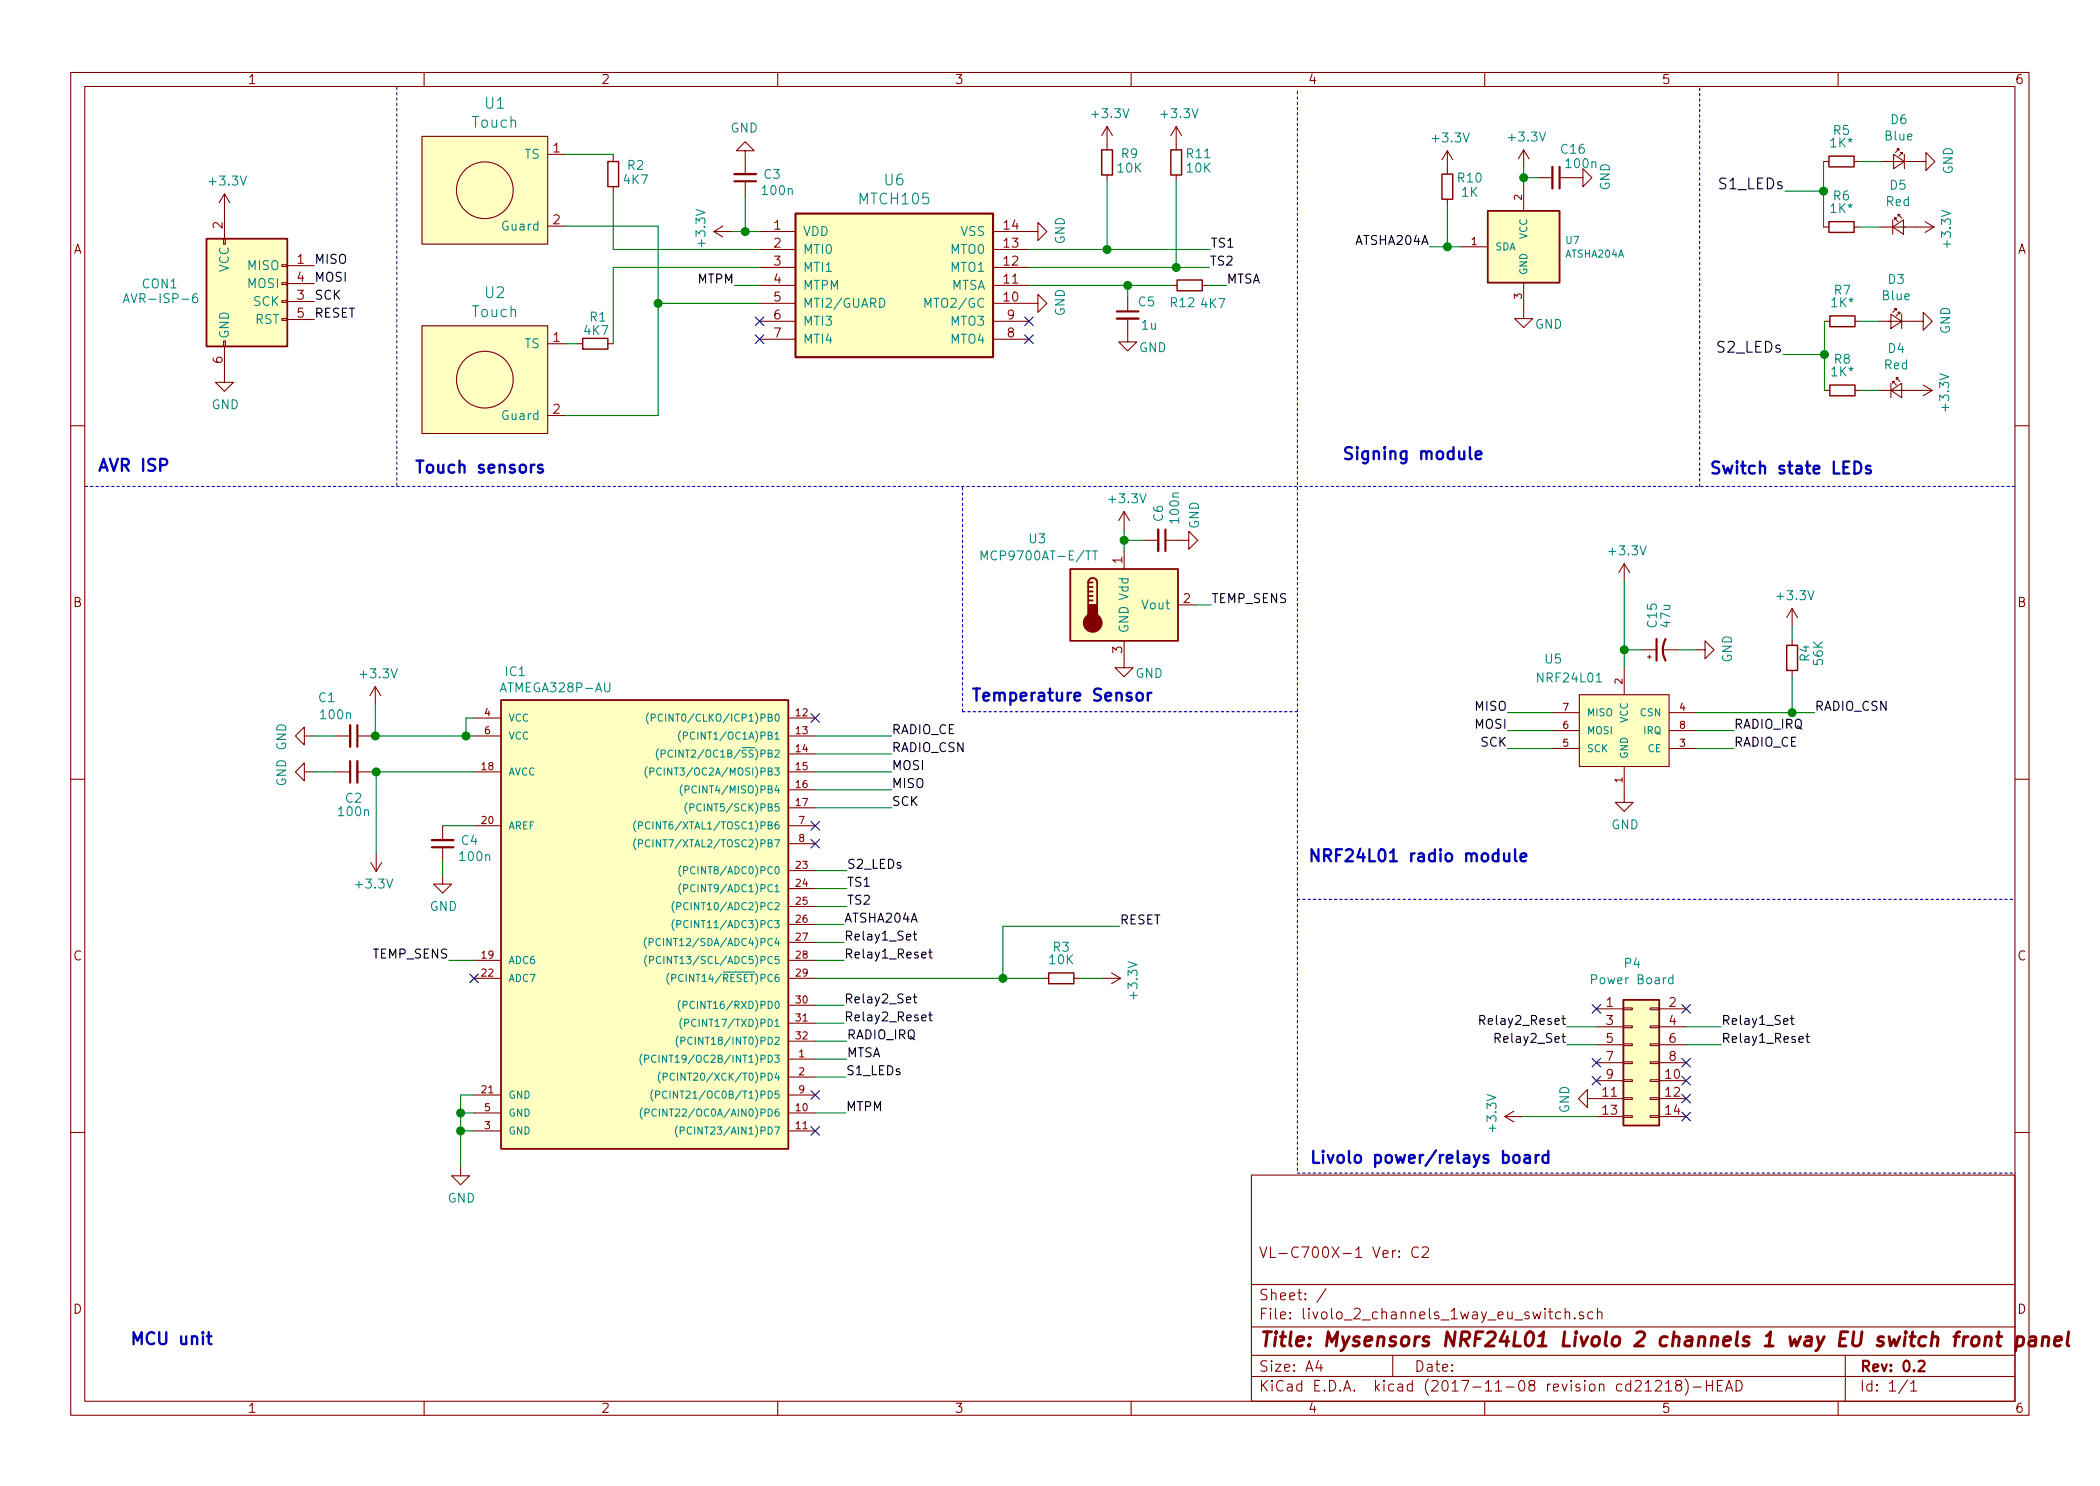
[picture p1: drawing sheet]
EESchema Schematic File Version 4
EELAYER 26 0
EELAYER END
$Descr A4 11693 8268
encoding utf-8
Sheet 1 1
Title "Mysensors NRF24L01 Livolo 2 channels 1 way EU switch front panel"
Date ""
Rev "0.2"
Comp ""
Comment1 "VL-C700X-1 Ver: C2"
Comment2 ""
Comment3 ""
Comment4 ""
$EndDescr
$Comp
L livolo_2_channels_1way_eu_switch-archive:ATMEGA328P-AU IC1
U 1 1
P 3540 5090
F 0 "IC1" H 2870 6450 50  0000 C CNN
F 1 "ATMEGA328P-AU" H 3095 6360 50  0000 C CNN
F 2 "Housings_QFP:TQFP-32_7x7mm_Pitch0.8mm" H 3590 6365 50  0001 C CIN
F 3 "" H 3540 5090 50  0000 C CNN
	1    3540 5090
	1    0    0    -1  
$EndComp
$Comp
L livolo_2_channels_1way_eu_switch-archive:C_Small C4
U 1 1
P 2465 4690
F 0 "C4" H 2315 4675 50  0000 C CNN
F 1 "100n" H 2285 4765 50  0000 C CNN
F 2 "Capacitors_SMD:C_0402" H 2557 4599 50  0001 L CNN
F 3 "http://www.farnell.com/datasheets/1870456.pdf" H 2465 4690 50  0001 C CNN
F 4 "MC0402X104K250CT" H 2465 4690 60  0001 C CNN "Part No"
F 5 "X5R/25V" H 2465 4690 60  0001 C CNN "Rating"
F 6 "Multicomp" H 2465 4690 60  0001 C CNN "Vendor"
	1    2465 4690
	-1   0    0    1   
$EndComp
$Comp
L livolo_2_channels_1way_eu_switch-archive:GND #PWR01
U 1 1
P 2465 4865
F 0 "#PWR01" H 2465 4615 50  0001 C CNN
F 1 "GND" H 2470 4692 50  0000 C CNN
F 2 "" H 2465 4865 50  0000 C CNN
F 3 "" H 2465 4865 50  0000 C CNN
	1    2465 4865
	1    0    0    -1  
$EndComp
$Comp
L livolo_2_channels_1way_eu_switch-archive:C_Small C2
U 1 1
P 1970 4290
F 0 "C2" V 1820 4290 50  0000 C CNN
F 1 "100n" V 1745 4290 50  0000 C CNN
F 2 "Capacitors_SMD:C_0402" H 2062 4199 50  0001 L CNN
F 3 "http://www.farnell.com/datasheets/1870456.pdf" H 1970 4290 50  0001 C CNN
F 4 "MC0402X104K250CT" V 1970 4290 60  0001 C CNN "Part No"
F 5 "X5R/25V" V 1970 4290 60  0001 C CNN "Rating"
F 6 "Multicomp" V 1970 4290 60  0001 C CNN "Vendor"
	1    1970 4290
	0    -1   -1   0   
$EndComp
$Comp
L livolo_2_channels_1way_eu_switch-archive:C_Small C1
U 1 1
P 1970 4090
F 0 "C1" V 1755 3940 50  0000 C CNN
F 1 "100n" V 1850 3990 50  0000 C CNN
F 2 "Capacitors_SMD:C_0402" H 2062 3999 50  0001 L CNN
F 3 "http://www.farnell.com/datasheets/1870456.pdf" H 1970 4090 50  0001 C CNN
F 4 "MC0402X104K250CT" V 1970 4090 60  0001 C CNN "Part No"
F 5 "X5R/25V" V 1970 4090 60  0001 C CNN "Rating"
F 6 "Multicomp" V 1970 4090 60  0001 C CNN "Vendor"
	1    1970 4090
	0    1    1    0   
$EndComp
$Comp
L livolo_2_channels_1way_eu_switch-archive:GND #PWR02
U 1 1
P 1745 4090
F 0 "#PWR02" H 1745 3840 50  0001 C CNN
F 1 "GND" H 1750 3917 50  0000 C CNN
F 2 "" H 1745 4090 50  0000 C CNN
F 3 "" H 1745 4090 50  0000 C CNN
	1    1745 4090
	0    1    1    0   
$EndComp
$Comp
L livolo_2_channels_1way_eu_switch-archive:GND #PWR03
U 1 1
P 1745 4290
F 0 "#PWR03" H 1745 4040 50  0001 C CNN
F 1 "GND" H 1750 4117 50  0000 C CNN
F 2 "" H 1745 4290 50  0000 C CNN
F 3 "" H 1745 4290 50  0000 C CNN
	1    1745 4290
	0    1    1    0   
$EndComp
$Comp
L livolo_2_channels_1way_eu_switch-archive:GND #PWR04
U 1 1
P 2565 6490
F 0 "#PWR04" H 2565 6240 50  0001 C CNN
F 1 "GND" H 2570 6317 50  0000 C CNN
F 2 "" H 2565 6490 50  0000 C CNN
F 3 "" H 2565 6490 50  0000 C CNN
	1    2565 6490
	1    0    0    -1  
$EndComp
$Comp
L livolo_2_channels_1way_eu_switch-archive:R_Small R3
U 1 1
P 5910 5440
F 0 "R3" V 5735 5440 50  0000 C CNN
F 1 "10K" V 5805 5440 50  0000 C CNN
F 2 "Resistors_SMD:R_0603_HandSoldering" V 5806 5440 50  0001 C CNN
F 3 "http://www.farnell.com/datasheets/2007183.pdf" H 5910 5440 50  0001 C CNN
F 4 "CRGH0603J10K" V 5910 5440 60  0001 C CNN "Part No"
F 5 "50V/200mW" V 5910 5440 60  0001 C CNN "Rating"
F 6 "TE Connectivity" V 5910 5440 60  0001 C CNN "Vendor"
	1    5910 5440
	0    1    1    0   
$EndComp
Text Label 4965 4190 0    50   ~ 0
RADIO_CSN
Text Label 4965 4290 0    50   ~ 0
MOSI
Text Label 4965 4390 0    50   ~ 0
MISO
Text Label 4965 4490 0    50   ~ 0
SCK
Text Label 4715 5790 0    50   ~ 0
RADIO_IRQ
$Comp
L livolo_2_channels_1way_eu_switch-archive:GND #PWR05
U 1 1
P 9045 4410
F 0 "#PWR05" H 9045 4160 50  0001 C CNN
F 1 "GND" H 9050 4237 50  0000 C CNN
F 2 "" H 9045 4410 50  0000 C CNN
F 3 "" H 9045 4410 50  0000 C CNN
	1    9045 4410
	1    0    0    -1  
$EndComp
Text Label 8395 4060 2    50   ~ 0
MOSI
Text Label 8395 3960 2    50   ~ 0
MISO
Text Label 8395 4160 2    50   ~ 0
SCK
Text Label 9655 4060 0    50   ~ 0
RADIO_IRQ
Text Label 10105 3960 0    50   ~ 0
RADIO_CSN
$Comp
L livolo_2_channels_1way_eu_switch-archive:R_Small R4
U 1 1
P 9980 3655
F 0 "R4" V 9905 3630 50  0000 C CNN
F 1 "56K" V 9830 3630 50  0000 C CNN
F 2 "Resistors_SMD:R_0603_HandSoldering" V 9876 3655 50  0001 C CNN
F 3 "http://www.farnell.com/datasheets/2007183.pdf" H 9980 3655 50  0001 C CNN
F 4 "CRGH0603J10K" V 9980 3655 60  0001 C CNN "Part No"
F 5 "50V/200mW" V 9980 3655 60  0001 C CNN "Rating"
F 6 "TE Connectivity" V 9980 3655 60  0001 C CNN "Vendor"
	1    9980 3655
	-1   0    0    1   
$EndComp
$Comp
L livolo_2_channels_1way_eu_switch-archive:+3.3V #PWR06
U 1 1
P 9045 3230
F 0 "#PWR06" H 9045 3080 50  0001 C CNN
F 1 "+3.3V" H 9060 3403 50  0000 C CNN
F 2 "" H 9045 3230 50  0000 C CNN
F 3 "" H 9045 3230 50  0000 C CNN
	1    9045 3230
	1    0    0    -1  
$EndComp
$Comp
L livolo_2_channels_1way_eu_switch-archive:GND #PWR07
U 1 1
P 9445 3610
F 0 "#PWR07" H 9445 3360 50  0001 C CNN
F 1 "GND" H 9450 3437 50  0000 C CNN
F 2 "" H 9445 3610 50  0000 C CNN
F 3 "" H 9445 3610 50  0000 C CNN
	1    9445 3610
	0    -1   -1   0   
$EndComp
Text Notes 7280 4805 0    67   ~ 13
NRF24L01 radio module
Text Notes 7290 6485 0    67   ~ 13
Livolo power/relays board
NoConn ~ 2640 5440
Text Notes 540  2630 0    67   ~ 13
AVR ISP
Text Notes 720  7495 0    67   ~ 13
MCU unit
Text Notes 9515 2645 0    67   ~ 13
Switch state LEDs
$Comp
L livolo_2_channels_1way_eu_switch-archive:+3.3V #PWR08
U 1 1
P 6140 5440
F 0 "#PWR08" H 6140 5290 50  0001 C CNN
F 1 "+3.3V" H 6155 5613 50  0000 C CNN
F 2 "" H 6140 5440 50  0000 C CNN
F 3 "" H 6140 5440 50  0000 C CNN
	1    6140 5440
	0    1    1    0   
$EndComp
$Comp
L livolo_2_channels_1way_eu_switch-archive:AVR-ISP-6 CON1
U 1 1
P 1350 1670
F 0 "CON1" H 890 1770 50  0000 C CNN
F 1 "AVR-ISP-6" H 680 1660 50  0000 L BNN
F 2 "myfootprints:AVR_ISP_SMT_Small_02x03" V 830 1710 50  0001 C CNN
F 3 "" H 1325 1670 50  0000 C CNN
F 4 "noload" H 1350 1670 60  0001 C CNN "Value"
	1    1350 1670
	1    0    0    -1  
$EndComp
Text Label 1750 1470 0    50   ~ 0
MISO
Text Label 1750 1670 0    50   ~ 0
SCK
Text Label 6235 5150 0    50   ~ 0
RESET
Text Label 1750 1770 0    50   ~ 0
RESET
$Comp
L livolo_2_channels_1way_eu_switch-archive:+3.3V #PWR09
U 1 1
P 1250 1170
F 0 "#PWR09" H 1250 1020 50  0001 C CNN
F 1 "+3.3V" H 1265 1343 50  0000 C CNN
F 2 "" H 1250 1170 50  0000 C CNN
F 3 "" H 1250 1170 50  0000 C CNN
	1    1250 1170
	1    0    0    -1  
$EndComp
Text Label 1750 1570 0    50   ~ 0
MOSI
$Comp
L livolo_2_channels_1way_eu_switch-archive:GND #PWR010
U 1 1
P 1250 2070
F 0 "#PWR010" H 1250 1820 50  0001 C CNN
F 1 "GND" H 1255 1897 50  0000 C CNN
F 2 "" H 1250 2070 50  0000 C CNN
F 3 "" H 1250 2070 50  0000 C CNN
	1    1250 2070
	1    0    0    -1  
$EndComp
$Comp
L livolo_2_channels_1way_eu_switch-archive:+3.3V #PWR011
U 1 1
P 9980 3480
F 0 "#PWR011" H 9980 3330 50  0001 C CNN
F 1 "+3.3V" H 9995 3653 50  0000 C CNN
F 2 "" H 9980 3480 50  0000 C CNN
F 3 "" H 9980 3480 50  0000 C CNN
	1    9980 3480
	1    0    0    -1  
$EndComp
$Comp
L livolo_2_channels_1way_eu_switch-archive:+3.3V #PWR012
U 1 1
P 2090 3915
F 0 "#PWR012" H 2090 3765 50  0001 C CNN
F 1 "+3.3V" H 2105 4088 50  0000 C CNN
F 2 "" H 2090 3915 50  0000 C CNN
F 3 "" H 2090 3915 50  0000 C CNN
	1    2090 3915
	1    0    0    -1  
$EndComp
$Comp
L livolo_2_channels_1way_eu_switch-archive:+3.3V #PWR013
U 1 1
P 2095 4745
F 0 "#PWR013" H 2095 4595 50  0001 C CNN
F 1 "+3.3V" H 2110 4918 50  0000 C CNN
F 2 "" H 2095 4745 50  0000 C CNN
F 3 "" H 2095 4745 50  0000 C CNN
	1    2095 4745
	-1   0    0    1   
$EndComp
Text Notes 2305 2640 0    67   ~ 13
Touch sensors
$Comp
L livolo_2_channels_1way_eu_switch-archive:Conn_02x07_Odd_Even P4
U 1 1
P 9090 5910
F 0 "P4" H 9090 6465 50  0000 C CNN
F 1 "Power Board" H 9090 6374 50  0000 C CNN
F 2 "Pin_Headers:Pin_Header_Straight_2x07_Pitch2.00mm" H 9090 6283 50  0001 C CNN
F 3 "http://www.tme.eu/ro/Document/dd1ceac14413aeeec818bc9967f247e1/zl262-dg.pdf" H 9090 4710 50  0001 C CNN
F 4 "ZL262-14DG" H 9090 5910 60  0001 C CNN "Part No"
F 5 "Ninigi" H 9090 5910 60  0001 C CNN "Vendor"
	1    9090 5910
	1    0    0    -1  
$EndComp
$Comp
L livolo_2_channels_1way_eu_switch-archive:LED_Small D6
U 1 1
P 10575 890
F 0 "D6" H 10575 1125 50  0000 C CNN
F 1 "Blue" H 10575 1034 50  0000 C CNN
F 2 "Diodes_SMD:D_0603" V 10575 890 50  0001 C CNN
F 3 "http://www.tme.eu/ro/Document/2ff6cd49d353fcb76ded3ea208e0eb10/OSXX0603C1E.pdf" V 10575 890 50  0001 C CNN
F 4 "OSB50603C1E" H 10575 890 60  0001 C CNN "Part No"
F 5 "2.5-3.4V/5mA" H 10575 890 60  0001 C CNN "Rating"
F 6 "Optosupply" H 10575 890 60  0001 C CNN "Vendor"
	1    10575 890 
	-1   0    0    -1  
$EndComp
$Comp
L livolo_2_channels_1way_eu_switch-archive:LED_Small D5
U 1 1
P 10570 1255
F 0 "D5" H 10570 1490 50  0000 C CNN
F 1 "Red" H 10570 1399 50  0000 C CNN
F 2 "Diodes_SMD:D_0603" V 10570 1255 50  0001 C CNN
F 3 "http://www.tme.eu/ro/Document/2ff6cd49d353fcb76ded3ea208e0eb10/OSXX0603C1E.pdf" V 10570 1255 50  0001 C CNN
F 4 "OSR50603C1E" H 10570 1255 60  0001 C CNN "Part No"
F 5 "1.6-2.4V/5mA" H 10570 1255 60  0001 C CNN "Rating"
F 6 "Optosupply" H 10570 1255 60  0001 C CNN "Vendor"
	1    10570 1255
	1    0    0    -1  
$EndComp
$Comp
L livolo_2_channels_1way_eu_switch-archive:LED_Small D3
U 1 1
P 10560 1780
F 0 "D3" H 10560 2015 50  0000 C CNN
F 1 "Blue" H 10560 1924 50  0000 C CNN
F 2 "Diodes_SMD:D_0603" V 10560 1780 50  0001 C CNN
F 3 "http://www.tme.eu/ro/Document/2ff6cd49d353fcb76ded3ea208e0eb10/OSXX0603C1E.pdf" V 10560 1780 50  0001 C CNN
F 4 "OSB50603C1E" H 10560 1780 60  0001 C CNN "Part No"
F 5 "2.5-3.4V/5mA" H 10560 1780 60  0001 C CNN "Rating"
F 6 "Optosupply" H 10560 1780 60  0001 C CNN "Vendor"
	1    10560 1780
	-1   0    0    -1  
$EndComp
$Comp
L livolo_2_channels_1way_eu_switch-archive:LED_Small D4
U 1 1
P 10560 2165
F 0 "D4" H 10560 2400 50  0000 C CNN
F 1 "Red" H 10560 2309 50  0000 C CNN
F 2 "Diodes_SMD:D_0603" V 10560 2165 50  0001 C CNN
F 3 "http://www.tme.eu/ro/Document/2ff6cd49d353fcb76ded3ea208e0eb10/OSXX0603C1E.pdf" V 10560 2165 50  0001 C CNN
F 4 "OSR50603C1E" H 10560 2165 60  0001 C CNN "Part No"
F 5 "1.6-2.4V/5mA" H 10560 2165 60  0001 C CNN "Rating"
F 6 "Optosupply" H 10560 2165 60  0001 C CNN "Vendor"
	1    10560 2165
	1    0    0    -1  
$EndComp
NoConn ~ 4540 4590
NoConn ~ 4540 4690
$Comp
L livolo_2_channels_1way_eu_switch-archive:R_Small R5
U 1 1
P 10255 890
F 0 "R5" V 10080 890 50  0000 C CNN
F 1 "1K*" V 10150 890 50  0000 C CNN
F 2 "Resistors_SMD:R_0603_HandSoldering" V 10151 890 50  0001 C CNN
F 3 "http://www.farnell.com/datasheets/1849611.pdf" H 10255 890 50  0001 C CNN
F 4 "MCWR06X1001FTL" V 10255 890 60  0001 C CNN "Part No"
F 5 "50V/100mW" V 10255 890 60  0001 C CNN "Rating"
F 6 "Multicomp" V 10255 890 60  0001 C CNN "Vendor"
	1    10255 890 
	0    1    1    0   
$EndComp
$Comp
L livolo_2_channels_1way_eu_switch-archive:R_Small R6
U 1 1
P 10255 1255
F 0 "R6" V 10080 1255 50  0000 C CNN
F 1 "1K*" V 10150 1255 50  0000 C CNN
F 2 "Resistors_SMD:R_0603_HandSoldering" V 10151 1255 50  0001 C CNN
F 3 "http://www.farnell.com/datasheets/1849611.pdf" H 10255 1255 50  0001 C CNN
F 4 "MCWR06X1001FTL" V 10255 1255 60  0001 C CNN "Part No"
F 5 "50V/100mW" V 10255 1255 60  0001 C CNN "Rating"
F 6 "Multicomp" V 10255 1255 60  0001 C CNN "Vendor"
	1    10255 1255
	0    1    1    0   
$EndComp
$Comp
L livolo_2_channels_1way_eu_switch-archive:R_Small R7
U 1 1
P 10260 1780
F 0 "R7" V 10085 1780 50  0000 C CNN
F 1 "1K*" V 10155 1780 50  0000 C CNN
F 2 "Resistors_SMD:R_0603_HandSoldering" V 10156 1780 50  0001 C CNN
F 3 "http://www.farnell.com/datasheets/1849611.pdf" H 10260 1780 50  0001 C CNN
F 4 "MCWR06X1001FTL" V 10260 1780 60  0001 C CNN "Part No"
F 5 "50V/100mW" V 10260 1780 60  0001 C CNN "Rating"
F 6 "Multicomp" V 10260 1780 60  0001 C CNN "Vendor"
	1    10260 1780
	0    1    1    0   
$EndComp
$Comp
L livolo_2_channels_1way_eu_switch-archive:R_Small R8
U 1 1
P 10260 2165
F 0 "R8" V 10085 2165 50  0000 C CNN
F 1 "1K*" V 10155 2165 50  0000 C CNN
F 2 "Resistors_SMD:R_0603_HandSoldering" V 10156 2165 50  0001 C CNN
F 3 "http://www.farnell.com/datasheets/1849611.pdf" H 10260 2165 50  0001 C CNN
F 4 "MCWR06X1001FTL" V 10260 2165 60  0001 C CNN "Part No"
F 5 "50V/200mW" V 10260 2165 60  0001 C CNN "Rating"
F 6 "Multicomp" V 10260 2165 60  0001 C CNN "Vendor"
	1    10260 2165
	0    1    1    0   
$EndComp
$Comp
L livolo_2_channels_1way_eu_switch-archive:GND #PWR014
U 1 1
P 8890 6110
F 0 "#PWR014" H 8890 5860 50  0001 C CNN
F 1 "GND" H 8895 5937 50  0000 C CNN
F 2 "" H 8890 6110 50  0000 C CNN
F 3 "" H 8890 6110 50  0000 C CNN
	1    8890 6110
	0    1    1    0   
$EndComp
NoConn ~ 8890 5610
NoConn ~ 8890 5910
$Comp
L livolo_2_channels_1way_eu_switch-archive:GND #PWR015
U 1 1
P 10675 890
F 0 "#PWR015" H 10675 640 50  0001 C CNN
F 1 "GND" H 10680 717 50  0000 C CNN
F 2 "" H 10675 890 50  0000 C CNN
F 3 "" H 10675 890 50  0000 C CNN
	1    10675 890 
	0    -1   -1   0   
$EndComp
$Comp
L livolo_2_channels_1way_eu_switch-archive:GND #PWR016
U 1 1
P 10660 1780
F 0 "#PWR016" H 10660 1530 50  0001 C CNN
F 1 "GND" H 10665 1607 50  0000 C CNN
F 2 "" H 10660 1780 50  0000 C CNN
F 3 "" H 10660 1780 50  0000 C CNN
	1    10660 1780
	0    -1   -1   0   
$EndComp
$Comp
L livolo_2_channels_1way_eu_switch-archive:+3.3V #PWR017
U 1 1
P 10670 1255
F 0 "#PWR017" H 10670 1105 50  0001 C CNN
F 1 "+3.3V" H 10685 1428 50  0000 C CNN
F 2 "" H 10670 1255 50  0000 C CNN
F 3 "" H 10670 1255 50  0000 C CNN
	1    10670 1255
	0    1    1    0   
$EndComp
$Comp
L livolo_2_channels_1way_eu_switch-archive:+3.3V #PWR018
U 1 1
P 10660 2165
F 0 "#PWR018" H 10660 2015 50  0001 C CNN
F 1 "+3.3V" H 10675 2338 50  0000 C CNN
F 2 "" H 10660 2165 50  0000 C CNN
F 3 "" H 10660 2165 50  0000 C CNN
	1    10660 2165
	0    1    1    0   
$EndComp
Text Label 9940 1055 2    60   ~ 0
S1_LEDs
Text Label 9930 1965 2    60   ~ 0
S2_LEDs
Text Label 4715 4940 0    50   ~ 0
TS1
Text Label 4715 5040 0    50   ~ 0
TS2
Text Label 4710 5990 0    50   ~ 0
S1_LEDs
Text Label 4715 4840 0    50   ~ 0
S2_LEDs
NoConn ~ 4540 6290
Text Label 9585 5710 0    50   ~ 0
Relay1_Set
Text Label 9585 5810 0    50   ~ 0
Relay1_Reset
Text Label 4700 5240 0    50   ~ 0
Relay1_Set
Text Label 4700 5340 0    50   ~ 0
Relay1_Reset
$Comp
L livolo_2_channels_1way_eu_switch-archive:CP1_Small C15
U 1 1
P 9245 3610
F 0 "C15" H 9360 3655 50  0000 L CNN
F 1 "47u" H 9360 3580 50  0000 L CNN
F 2 "Capacitors_Tantalum_SMD:CP_Tantalum_Case-R_EIA-2012-12_Wave" H 9245 3610 50  0001 C CNN
F 3 "http://www.farnell.com/datasheets/1955682.pdf" H 9245 3610 50  0001 C CNN
F 4 "GRM188R61A106KE69D" H 9245 3610 60  0001 C CNN "Part No"
F 5 "X5R/10V" H 9245 3610 60  0001 C CNN "Rating"
F 6 "Murata" H 9245 3610 60  0001 C CNN "Vendor"
	1    9245 3610
	0    -1   -1   0   
$EndComp
$Comp
L livolo_2_channels_1way_eu_switch-archive:ATSHA204A U7
U 1 1
P 8685 1365
F 0 "U7" H 8714 1403 40  0000 L CNN
F 1 "ATSHA204A" H 8714 1327 40  0000 L CNN
F 2 "TO_SOT_Packages_SMD:SOT-23_Handsoldering" H 8435 1365 30  0001 C CIN
F 3 "" H 8685 1365 60  0000 C CNN
	1    8685 1365
	1    0    0    -1  
$EndComp
$Comp
L livolo_2_channels_1way_eu_switch-archive:GND #PWR019
U 1 1
P 8485 1715
F 0 "#PWR019" H 8485 1465 50  0001 C CNN
F 1 "GND" H 8625 1635 50  0000 C CNN
F 2 "" H 8485 1715 50  0000 C CNN
F 3 "" H 8485 1715 50  0000 C CNN
	1    8485 1715
	1    0    0    -1  
$EndComp
$Comp
L livolo_2_channels_1way_eu_switch-archive:+3.3V #PWR020
U 1 1
P 8485 925
F 0 "#PWR020" H 8485 775 50  0001 C CNN
F 1 "+3.3V" H 8500 1098 50  0000 C CNN
F 2 "" H 8485 925 50  0000 C CNN
F 3 "" H 8485 925 50  0000 C CNN
	1    8485 925 
	1    0    0    -1  
$EndComp
$Comp
L livolo_2_channels_1way_eu_switch-archive:C_Small C16
U 1 1
P 8665 980
F 0 "C16" V 8505 1075 50  0000 C CNN
F 1 "100n" V 8585 1120 50  0000 C CNN
F 2 "Capacitors_SMD:C_0603_HandSoldering" H 8757 889 50  0001 L CNN
F 3 "http://www.farnell.com/datasheets/1901289.pdf" H 8665 980 50  0001 C CNN
F 4 "MC0603B104K250CT" V 8665 980 60  0001 C CNN "Part No"
F 5 "X7R/25V" V 8665 980 60  0001 C CNN "Rating"
F 6 "Multicomp" V 8665 980 60  0001 C CNN "Vendor"
	1    8665 980 
	0    1    1    0   
$EndComp
$Comp
L livolo_2_channels_1way_eu_switch-archive:GND #PWR021
U 1 1
P 8765 980
F 0 "#PWR021" H 8765 730 50  0001 C CNN
F 1 "GND" H 8770 807 50  0000 C CNN
F 2 "" H 8765 980 50  0000 C CNN
F 3 "" H 8765 980 50  0000 C CNN
	1    8765 980 
	0    -1   -1   0   
$EndComp
Text Label 7960 1365 2    50   ~ 0
ATSHA204A
Text Notes 7470 2565 0    67   ~ 13
Signing module
Text Label 4700 5140 0    50   ~ 0
ATSHA204A
Text Label 8725 5710 2    50   ~ 0
Relay2_Reset
Text Label 8725 5810 2    50   ~ 0
Relay2_Set
Text Label 4700 5590 0    50   ~ 0
Relay2_Set
Text Label 4700 5690 0    50   ~ 0
Relay2_Reset
$Comp
L livolo_2_channels_1way_eu_switch-archive:R_Small R10
U 1 1
P 8060 1030
F 0 "R10" H 8185 1080 50  0000 C CNN
F 1 "1K" H 8185 1000 50  0000 C CNN
F 2 "Resistors_SMD:R_0603_HandSoldering" V 7956 1030 50  0001 C CNN
F 3 "http://www.farnell.com/datasheets/1849611.pdf" H 8060 1030 50  0001 C CNN
F 4 "MCWR06X5602FTL" V 8060 1030 60  0001 C CNN "Part No"
F 5 "50V/100mW" V 8060 1030 60  0001 C CNN "Rating"
F 6 "Multicomp" V 8060 1030 60  0001 C CNN "Vendor"
	1    8060 1030
	1    0    0    -1  
$EndComp
$Comp
L livolo_2_channels_1way_eu_switch-archive:+3.3V #PWR022
U 1 1
P 8060 930
F 0 "#PWR022" H 8060 780 50  0001 C CNN
F 1 "+3.3V" H 8075 1103 50  0000 C CNN
F 2 "" H 8060 930 50  0000 C CNN
F 3 "" H 8060 930 50  0000 C CNN
	1    8060 930 
	1    0    0    -1  
$EndComp
NoConn ~ 9390 5910
NoConn ~ 9390 6010
NoConn ~ 9390 6110
NoConn ~ 9390 6210
NoConn ~ 8890 6010
$Comp
L livolo_2_channels_1way_eu_switch-archive:NRF24L01 U5
U 1 1
P 9045 4060
F 0 "U5" H 8650 4460 50  0000 C CNN
F 1 "NRF24L01" H 8740 4355 50  0000 C CNN
F 2 "mysensors_radios:NRF24L01-SMD" H 9045 3910 60  0001 C CNN
F 3 "" H 9045 3910 60  0000 C CNN
	1    9045 4060
	1    0    0    -1  
$EndComp
Text Label 4965 4090 0    50   ~ 0
RADIO_CE
Text Label 9655 4160 0    50   ~ 0
RADIO_CE
NoConn ~ 4540 3990
$Comp
L livolo_2_channels_1way_eu_switch-archive:+3.3V #PWR023
U 1 1
P 8480 6210
F 0 "#PWR023" H 8480 6060 50  0001 C CNN
F 1 "+3.3V" H 8495 6383 50  0000 C CNN
F 2 "" H 8480 6210 50  0000 C CNN
F 3 "" H 8480 6210 50  0000 C CNN
	1    8480 6210
	0    -1   -1   0   
$EndComp
Wire Notes Line
	475  2700 11225 2700
Wire Wire Line
	2640 4590 2465 4590
Wire Wire Line
	2465 4790 2465 4865
Wire Wire Line
	2070 4290 2095 4290
Wire Wire Line
	2070 4090 2090 4090
Wire Wire Line
	1870 4290 1745 4290
Wire Wire Line
	1870 4090 1745 4090
Wire Wire Line
	2640 6090 2565 6090
Wire Wire Line
	2565 6090 2565 6190
Wire Wire Line
	2640 6290 2565 6290
Connection ~ 2565 6290
Wire Wire Line
	2640 6190 2565 6190
Connection ~ 2565 6190
Wire Wire Line
	6010 5440 6140 5440
Wire Wire Line
	4540 5440 5585 5440
Wire Wire Line
	4540 4490 4965 4490
Wire Wire Line
	4540 4390 4965 4390
Wire Wire Line
	4540 4290 4965 4290
Wire Wire Line
	4540 4190 4965 4190
Wire Wire Line
	4540 5790 4715 5790
Wire Wire Line
	9980 3555 9980 3480
Wire Wire Line
	9045 3230 9045 3610
Connection ~ 9045 3610
Wire Notes Line
	7225 6525 11225 6525
Wire Notes Line
	2210 2695 2210 470 
Wire Wire Line
	9045 3610 9145 3610
Wire Wire Line
	9345 3610 9445 3610
Wire Wire Line
	5585 5150 5585 5440
Connection ~ 5585 5440
Wire Wire Line
	5585 5150 6235 5150
Wire Notes Line
	7225 500  7225 6525
Wire Wire Line
	2090 3915 2090 4090
Connection ~ 2090 4090
Wire Wire Line
	2095 4745 2095 4290
Connection ~ 2095 4290
Wire Notes Line
	9465 2700 9465 475 
Wire Wire Line
	10355 890  10475 890 
Wire Wire Line
	10355 1255 10470 1255
Wire Wire Line
	10360 1780 10460 1780
Wire Wire Line
	10360 2165 10460 2165
Wire Wire Line
	10155 890  10155 1055
Wire Wire Line
	10160 1780 10160 1965
Wire Wire Line
	10155 1055 9940 1055
Connection ~ 10155 1055
Connection ~ 10160 1965
Wire Wire Line
	9930 1965 10160 1965
Wire Wire Line
	8890 5810 8725 5810
Wire Wire Line
	9390 5710 9585 5710
Wire Wire Line
	9390 5810 9585 5810
Wire Wire Line
	4540 4940 4715 4940
Wire Wire Line
	4540 4840 4715 4840
Wire Wire Line
	4540 5990 4710 5990
Wire Wire Line
	2595 3990 2640 3990
Wire Wire Line
	2595 3990 2595 4090
Connection ~ 2595 4090
Wire Wire Line
	4540 5240 4700 5240
Wire Wire Line
	4540 5340 4700 5340
Wire Wire Line
	8485 925  8485 980 
Wire Wire Line
	8565 980  8485 980 
Connection ~ 8485 980 
Wire Wire Line
	7960 1365 8060 1365
Wire Wire Line
	4540 5140 4700 5140
Wire Wire Line
	8890 5710 8725 5710
Wire Wire Line
	4540 5590 4700 5590
Wire Wire Line
	4540 5690 4700 5690
Wire Wire Line
	8060 1130 8060 1365
Connection ~ 8060 1365
Wire Wire Line
	9445 3960 9980 3960
Wire Wire Line
	9445 4060 9655 4060
Wire Wire Line
	9445 4160 9655 4160
Wire Wire Line
	4540 4090 4965 4090
Wire Wire Line
	9980 3960 9980 3755
Connection ~ 9980 3960
Wire Wire Line
	8645 3960 8395 3960
Wire Wire Line
	8645 4060 8395 4060
Wire Wire Line
	8645 4160 8395 4160
Wire Wire Line
	8890 6210 8480 6210
NoConn ~ 9390 5610
$Comp
L livolo_2_channels_1way_eu_switch-archive:MTCH105 U6
U 1 1
P 4980 1580
F 0 "U6" H 4980 2170 60  0000 C CNN
F 1 "MTCH105" H 4980 2064 60  0000 C CNN
F 2 "Housings_SSOP:SSOP-14_5.3x6.2mm_Pitch0.65mm" H 4230 1880 60  0001 C CNN
F 3 "" H 4230 1880 60  0001 C CNN
	1    4980 1580
	1    0    0    -1  
$EndComp
$Comp
L livolo_2_channels_1way_eu_switch-archive:C_Small C5
U 1 1
P 6280 1745
F 0 "C5" H 6385 1820 50  0000 C CNN
F 1 "1u" H 6400 1690 50  0000 C CNN
F 2 "Capacitors_SMD:C_0603_HandSoldering" H 6372 1654 50  0001 L CNN
F 3 "http://www.farnell.com/datasheets/1825496.pdf" H 6280 1745 50  0001 C CNN
F 4 "MCMT18N100F250CT" H 6280 1745 60  0001 C CNN "Part No"
F 5 "Multicomp" H 6280 1745 60  0001 C CNN "Vendor"
	1    6280 1745
	1    0    0    -1  
$EndComp
$Comp
L livolo_2_channels_1way_eu_switch-archive:R_Small R1
U 1 1
P 3315 1905
F 0 "R1" V 3165 1920 50  0000 C CNN
F 1 "4K7" V 3240 1910 50  0000 C CNN
F 2 "Resistors_SMD:R_0603_HandSoldering" V 3211 1905 50  0001 C CNN
F 3 "http://www.farnell.com/datasheets/1849611.pdf" H 3315 1905 50  0001 C CNN
F 4 "MCWR06X5602FTL" V 3315 1905 60  0001 C CNN "Part No"
F 5 "50V/100mW" V 3315 1905 60  0001 C CNN "Rating"
F 6 "Multicomp" V 3315 1905 60  0001 C CNN "Vendor"
	1    3315 1905
	0    1    1    0   
$EndComp
$Comp
L livolo_2_channels_1way_eu_switch-archive:R_Small R2
U 1 1
P 3415 960
F 0 "R2" H 3540 1010 50  0000 C CNN
F 1 "4K7" H 3540 930 50  0000 C CNN
F 2 "Resistors_SMD:R_0603_HandSoldering" V 3311 960 50  0001 C CNN
F 3 "http://www.farnell.com/datasheets/1849611.pdf" H 3415 960 50  0001 C CNN
F 4 "MCWR06X5602FTL" V 3415 960 60  0001 C CNN "Part No"
F 5 "50V/100mW" V 3415 960 60  0001 C CNN "Rating"
F 6 "Multicomp" V 3415 960 60  0001 C CNN "Vendor"
	1    3415 960 
	1    0    0    -1  
$EndComp
$Comp
L livolo_2_channels_1way_eu_switch-archive:R_Small R12
U 1 1
P 6625 1580
F 0 "R12" V 6720 1540 50  0000 C CNN
F 1 "4K7" V 6725 1710 50  0000 C CNN
F 2 "Resistors_SMD:R_0603_HandSoldering" V 6521 1580 50  0001 C CNN
F 3 "http://www.farnell.com/datasheets/1849611.pdf" H 6625 1580 50  0001 C CNN
F 4 "MCWR06X5602FTL" V 6625 1580 60  0001 C CNN "Part No"
F 5 "50V/100mW" V 6625 1580 60  0001 C CNN "Rating"
F 6 "Multicomp" V 6625 1580 60  0001 C CNN "Vendor"
	1    6625 1580
	0    1    1    0   
$EndComp
$Comp
L livolo_2_channels_1way_eu_switch-archive:Touch U1
U 1 1
P 2700 1050
F 0 "U1" H 2756 1537 60  0000 C CNN
F 1 "Touch" H 2756 1431 60  0000 C CNN
F 2 "myfootprints:livolo_ts_guard_cut_simple" H 2700 1050 60  0001 C CNN
F 3 "" H 2700 1050 60  0001 C CNN
	1    2700 1050
	1    0    0    -1  
$EndComp
$Comp
L livolo_2_channels_1way_eu_switch-archive:Touch U2
U 1 1
P 2700 2105
F 0 "U2" H 2756 2592 60  0000 C CNN
F 1 "Touch" H 2756 2486 60  0000 C CNN
F 2 "myfootprints:livolo_ts_guard_cut_simple" H 2700 2105 60  0001 C CNN
F 3 "" H 2700 2105 60  0001 C CNN
	1    2700 2105
	1    0    0    -1  
$EndComp
$Comp
L livolo_2_channels_1way_eu_switch-archive:C_Small C3
U 1 1
P 4150 980
F 0 "C3" H 4000 965 50  0000 C CNN
F 1 "100n" H 3970 1055 50  0000 C CNN
F 2 "Capacitors_SMD:C_0603_HandSoldering" H 4242 889 50  0001 L CNN
F 3 "http://www.farnell.com/datasheets/1870456.pdf" H 4150 980 50  0001 C CNN
F 4 "MC0402X104K250CT" H 4150 980 60  0001 C CNN "Part No"
F 5 "Multicomp" H 4150 980 60  0001 C CNN "Vendor"
	1    4150 980 
	-1   0    0    1   
$EndComp
Wire Wire Line
	4075 1280 4150 1280
Wire Wire Line
	4150 1080 4150 1280
Connection ~ 4150 1280
$Comp
L livolo_2_channels_1way_eu_switch-archive:+3.3V #PWR024
U 1 1
P 4075 1280
F 0 "#PWR024" H 4075 1130 50  0001 C CNN
F 1 "+3.3V" H 4090 1453 50  0000 C CNN
F 2 "" H 4075 1280 50  0000 C CNN
F 3 "" H 4075 1280 50  0000 C CNN
	1    4075 1280
	0    -1   -1   0   
$EndComp
$Comp
L livolo_2_channels_1way_eu_switch-archive:GND #PWR025
U 1 1
P 4150 880
F 0 "#PWR025" H 4150 630 50  0001 C CNN
F 1 "GND" H 4155 707 50  0000 C CNN
F 2 "" H 4150 880 50  0000 C CNN
F 3 "" H 4150 880 50  0000 C CNN
	1    4150 880 
	-1   0    0    1   
$EndComp
Wire Wire Line
	3215 1905 3150 1905
Wire Wire Line
	3150 850  3415 850 
Wire Wire Line
	3415 850  3415 860 
Wire Wire Line
	4230 1380 3415 1380
Wire Wire Line
	3415 1380 3415 1060
Wire Wire Line
	4230 1480 3415 1480
Wire Wire Line
	3415 1480 3415 1905
Wire Wire Line
	3150 1250 3665 1250
Wire Wire Line
	3665 1250 3665 1680
Wire Wire Line
	3665 2305 3150 2305
Wire Wire Line
	4230 1680 3665 1680
Connection ~ 3665 1680
$Comp
L livolo_2_channels_1way_eu_switch-archive:GND #PWR026
U 1 1
P 5730 1280
F 0 "#PWR026" H 5730 1030 50  0001 C CNN
F 1 "GND" H 5735 1107 50  0000 C CNN
F 2 "" H 5730 1280 50  0000 C CNN
F 3 "" H 5730 1280 50  0000 C CNN
	1    5730 1280
	0    -1   -1   0   
$EndComp
$Comp
L livolo_2_channels_1way_eu_switch-archive:GND #PWR027
U 1 1
P 5730 1680
F 0 "#PWR027" H 5730 1430 50  0001 C CNN
F 1 "GND" H 5735 1507 50  0000 C CNN
F 2 "" H 5730 1680 50  0000 C CNN
F 3 "" H 5730 1680 50  0000 C CNN
	1    5730 1680
	0    -1   -1   0   
$EndComp
Wire Wire Line
	5730 1580 6280 1580
Wire Wire Line
	6280 1645 6280 1580
Connection ~ 6280 1580
$Comp
L livolo_2_channels_1way_eu_switch-archive:GND #PWR028
U 1 1
P 6280 1845
F 0 "#PWR028" H 6280 1595 50  0001 C CNN
F 1 "GND" H 6420 1765 50  0000 C CNN
F 2 "" H 6280 1845 50  0000 C CNN
F 3 "" H 6280 1845 50  0000 C CNN
	1    6280 1845
	1    0    0    -1  
$EndComp
$Comp
L livolo_2_channels_1way_eu_switch-archive:R_Small R9
U 1 1
P 6165 895
F 0 "R9" H 6290 945 50  0000 C CNN
F 1 "10K" H 6290 865 50  0000 C CNN
F 2 "Resistors_SMD:R_0603_HandSoldering" V 6061 895 50  0001 C CNN
F 3 "http://www.farnell.com/datasheets/1849611.pdf" H 6165 895 50  0001 C CNN
F 4 "MCWR06X5602FTL" V 6165 895 60  0001 C CNN "Part No"
F 5 "50V/100mW" V 6165 895 60  0001 C CNN "Rating"
F 6 "Multicomp" V 6165 895 60  0001 C CNN "Vendor"
	1    6165 895 
	1    0    0    -1  
$EndComp
$Comp
L livolo_2_channels_1way_eu_switch-archive:R_Small R11
U 1 1
P 6550 895
F 0 "R11" H 6675 945 50  0000 C CNN
F 1 "10K" H 6675 865 50  0000 C CNN
F 2 "Resistors_SMD:R_0603_HandSoldering" V 6446 895 50  0001 C CNN
F 3 "http://www.farnell.com/datasheets/1849611.pdf" H 6550 895 50  0001 C CNN
F 4 "MCWR06X5602FTL" V 6550 895 60  0001 C CNN "Part No"
F 5 "50V/100mW" V 6550 895 60  0001 C CNN "Rating"
F 6 "Multicomp" V 6550 895 60  0001 C CNN "Vendor"
	1    6550 895 
	1    0    0    -1  
$EndComp
Wire Wire Line
	5730 1380 6165 1380
Wire Wire Line
	6165 1380 6165 995 
Wire Wire Line
	6550 995  6550 1480
Wire Wire Line
	5730 1480 6550 1480
$Comp
L livolo_2_channels_1way_eu_switch-archive:+3.3V #PWR029
U 1 1
P 6165 795
F 0 "#PWR029" H 6165 645 50  0001 C CNN
F 1 "+3.3V" H 6180 968 50  0000 C CNN
F 2 "" H 6165 795 50  0000 C CNN
F 3 "" H 6165 795 50  0000 C CNN
	1    6165 795 
	1    0    0    -1  
$EndComp
$Comp
L livolo_2_channels_1way_eu_switch-archive:+3.3V #PWR030
U 1 1
P 6550 795
F 0 "#PWR030" H 6550 645 50  0001 C CNN
F 1 "+3.3V" H 6565 968 50  0000 C CNN
F 2 "" H 6550 795 50  0000 C CNN
F 3 "" H 6550 795 50  0000 C CNN
	1    6550 795 
	1    0    0    -1  
$EndComp
Connection ~ 6165 1380
Connection ~ 6550 1480
Wire Wire Line
	6725 1580 6830 1580
NoConn ~ 5730 1780
NoConn ~ 5730 1880
NoConn ~ 4230 1780
NoConn ~ 4230 1880
Wire Wire Line
	4230 1580 4090 1580
Text Label 4090 1580 2    50   ~ 0
MTPM
Text Label 6830 1580 0    50   ~ 0
MTSA
Text Label 6735 1480 0    50   ~ 0
TS2
Text Label 6740 1380 0    50   ~ 0
TS1
Text Label 4715 5890 0    50   ~ 0
MTSA
Wire Wire Line
	4540 6190 4710 6190
Text Label 4710 6190 0    50   ~ 0
MTPM
Wire Wire Line
	4540 5040 4715 5040
Wire Wire Line
	4540 5890 4715 5890
NoConn ~ 4540 6090
Wire Notes Line
	7225 5000 11220 5000
$Comp
L livolo_2_channels_1way_eu_switch-archive:MCP9700AT-E_TT U3
U 1 1
P 6260 3360
F 0 "U3" H 5830 3730 50  0000 R CNN
F 1 "MCP9700AT-E/TT" H 6120 3635 50  0000 R CNN
F 2 "TO_SOT_Packages_SMD:SOT-23" H 6260 2960 50  0001 C CNN
F 3 "" H 6110 3610 50  0001 C CNN
	1    6260 3360
	1    0    0    -1  
$EndComp
$Comp
L livolo_2_channels_1way_eu_switch-archive:GND #PWR031
U 1 1
P 6260 3660
F 0 "#PWR031" H 6260 3410 50  0001 C CNN
F 1 "GND" H 6400 3580 50  0000 C CNN
F 2 "" H 6260 3660 50  0000 C CNN
F 3 "" H 6260 3660 50  0000 C CNN
	1    6260 3660
	1    0    0    -1  
$EndComp
$Comp
L livolo_2_channels_1way_eu_switch-archive:C_Small C6
U 1 1
P 6470 3000
F 0 "C6" H 6320 2985 50  0000 C CNN
F 1 "100n" H 6290 3075 50  0000 C CNN
F 2 "Capacitors_SMD:C_0603_HandSoldering" H 6562 2909 50  0001 L CNN
F 3 "http://www.farnell.com/datasheets/1870456.pdf" H 6470 3000 50  0001 C CNN
F 4 "MC0402X104K250CT" H 6470 3000 60  0001 C CNN "Part No"
F 5 "Multicomp" H 6470 3000 60  0001 C CNN "Vendor"
	1    6470 3000
	0    1    1    0   
$EndComp
Wire Wire Line
	6260 2940 6260 3000
Wire Wire Line
	6370 3000 6260 3000
Connection ~ 6260 3000
$Comp
L livolo_2_channels_1way_eu_switch-archive:+3.3V #PWR032
U 1 1
P 6260 2940
F 0 "#PWR032" H 6260 2790 50  0001 C CNN
F 1 "+3.3V" H 6275 3113 50  0000 C CNN
F 2 "" H 6260 2940 50  0000 C CNN
F 3 "" H 6260 2940 50  0000 C CNN
	1    6260 2940
	1    0    0    -1  
$EndComp
$Comp
L livolo_2_channels_1way_eu_switch-archive:GND #PWR033
U 1 1
P 6570 3000
F 0 "#PWR033" H 6570 2750 50  0001 C CNN
F 1 "GND" H 6710 2920 50  0000 C CNN
F 2 "" H 6570 3000 50  0000 C CNN
F 3 "" H 6570 3000 50  0000 C CNN
	1    6570 3000
	0    -1   -1   0   
$EndComp
Wire Wire Line
	6660 3360 6745 3360
Text Label 6745 3360 0    50   ~ 0
TEMP_SENS
Wire Wire Line
	2640 5340 2500 5340
Text Label 2500 5340 2    50   ~ 0
TEMP_SENS
Wire Notes Line
	5360 2705 5360 3955
Wire Notes Line
	5360 3955 7225 3955
Text Notes 5405 3910 0    67   ~ 13
Temperature Sensor
Wire Wire Line
	2565 6290 2565 6490
Wire Wire Line
	2565 6190 2565 6290
Wire Wire Line
	9045 3610 9045 3710
Wire Wire Line
	5585 5440 5810 5440
Wire Wire Line
	2090 4090 2595 4090
Wire Wire Line
	2095 4290 2640 4290
Wire Wire Line
	10155 1055 10155 1255
Wire Wire Line
	10160 1965 10160 2165
Wire Wire Line
	2595 4090 2640 4090
Wire Wire Line
	8485 980  8485 1015
Wire Wire Line
	8060 1365 8135 1365
Wire Wire Line
	9980 3960 10105 3960
Wire Wire Line
	4150 1280 4230 1280
Wire Wire Line
	3665 1680 3665 2305
Wire Wire Line
	6280 1580 6525 1580
Wire Wire Line
	6165 1380 6740 1380
Wire Wire Line
	6550 1480 6735 1480
Wire Wire Line
	6260 3000 6260 3060
$EndSCHEMATC
